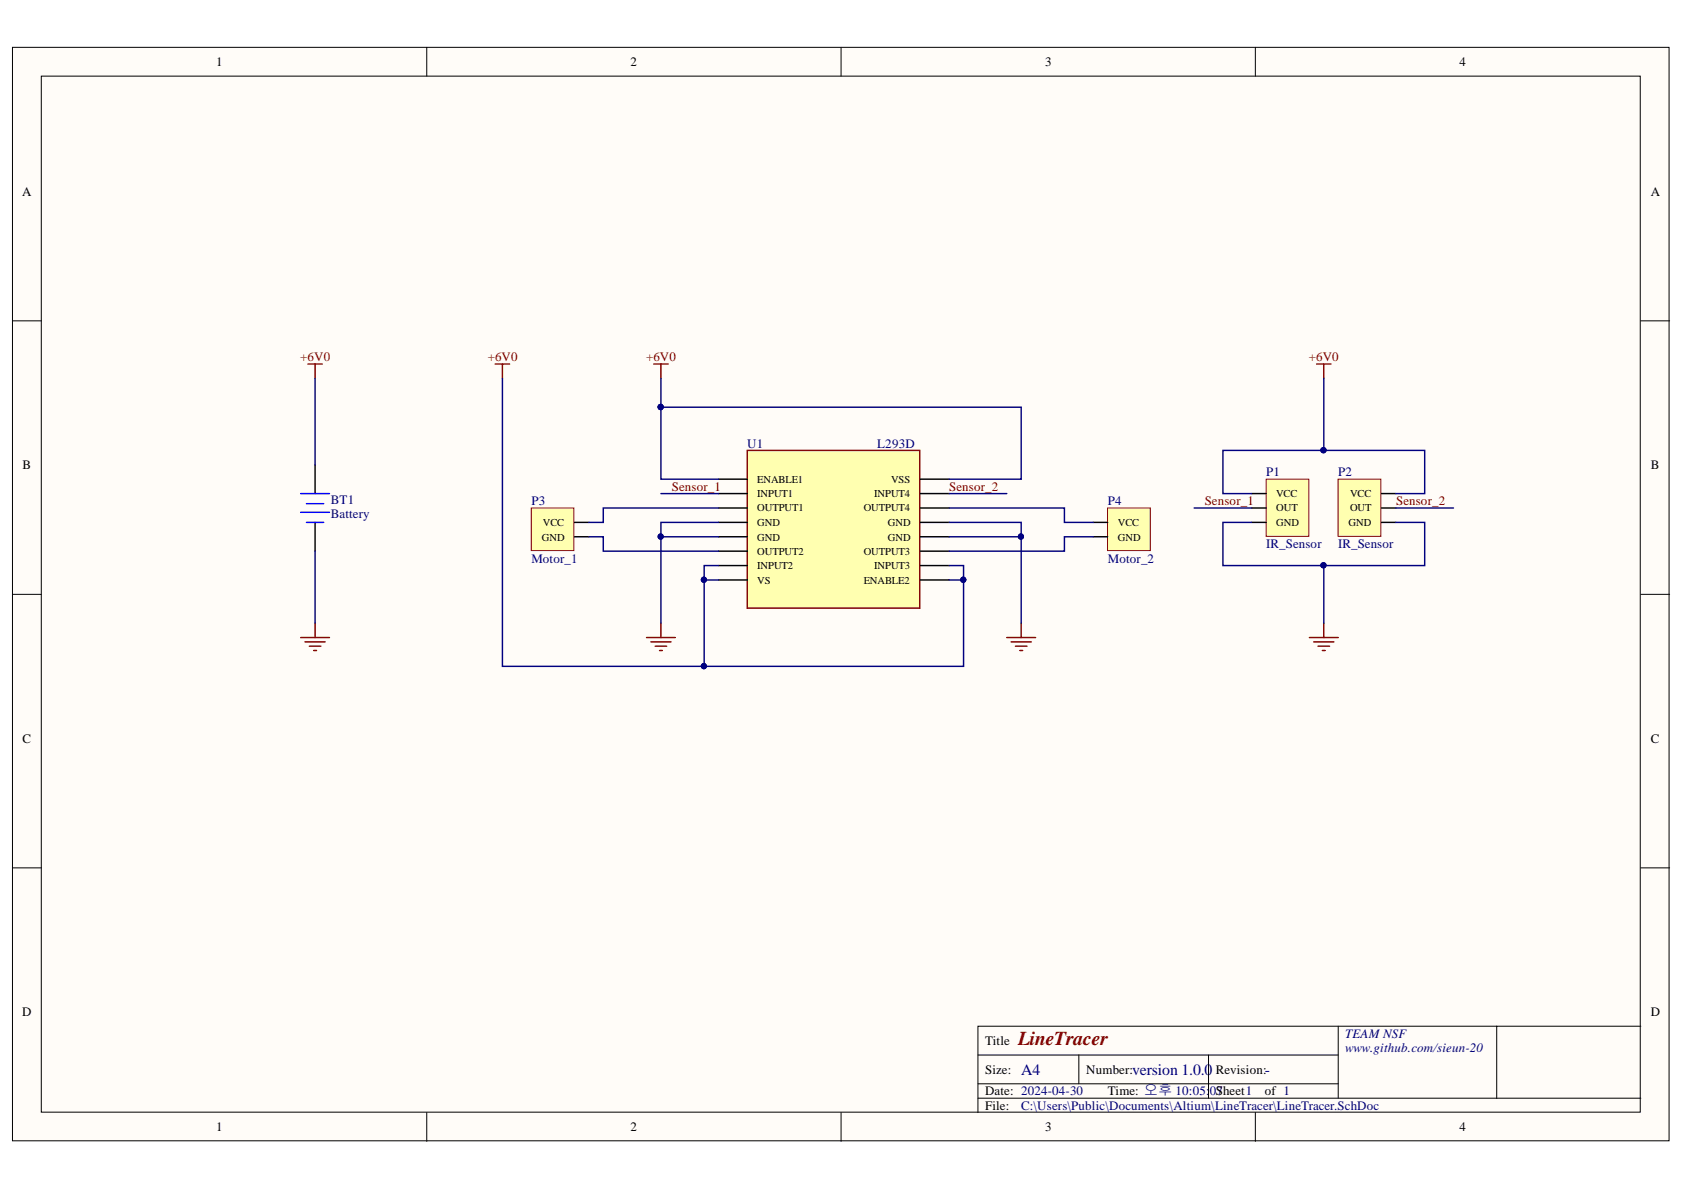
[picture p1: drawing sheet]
<svg xmlns="http://www.w3.org/2000/svg" width="297mm" height="210mm" viewBox="0 0 297 210" stroke-linecap="round" stroke-linejoin="round" font-family="sans-serif">
<g fill="#fffcf8" stroke="#000" stroke-width=".18">
<path d="M2.2 8.4h292.2v192.8h-292.2z"/>
<path d="M7.3 13.4h282v182.8h-282z"/>
</g>
<g fill="none" stroke="#000" stroke-width=".18">
<path d="M75.3 8.4v5M148.4 8.4v5M221.4 8.4v5M2.2 56.6h5.1M289.4 56.6h5.1M2.2 104.8h5.1M289.4 104.8h5.1M2.2 153.1h5.1M289.4 153.1h5.1M75.3 196.2v5.1M148.4 196.2v5.1M172.5 186.1h63.5"/>
<path d="M172.5 193.7h116.9M172.5 191.2h63.5M190.3 186.1v5.1M213.2 186.1v7.6M221.4 196.2v5.1M236 181v12.7M264 181h-91.5v15.2M289.4 181h-25.4v12.7"/>
</g>
<path d="M131.8 79.4h30.4v27.9h-30.4z" fill="#ffffb0" stroke="#800000" stroke-width=".25"/>
<g fill="none" stroke="#000" stroke-width=".25">
<path d="M55.6 82v5.1M55.6 92.1v5.1M126.7 84.5h5.1M126.7 87.1h5.1M126.7 99.8h5.1M126.7 89.6h5.1M126.7 97.2h5.1M126.7 92.1h5.1M126.7 94.7h5.1M162.3 84.5h5.1M162.3 87.1h5.1M162.3 99.8h5.1"/>
<path d="M162.3 89.6h5.1M162.3 97.2h5.1M162.3 92.1h5.1M162.3 94.7h5.1M126.7 102.3h5.1M162.3 102.3h5.1"/>
</g>
<g fill="none" stroke="#800000" stroke-width=".25">
<path d="M54.3 64.2h2.5M55.6 64.2v2.6M87.4 64.2h2.5M88.6 64.2v2.6M115.3 64.2h2.6M116.6 64.2v2.6M53 112.5h5.1M53.8 113.2h3.6M54.6 114h2M55.3 114.7h.5M55.6 109.9v2.6M114 112.5h5.1"/>
<path d="M114.8 113.2h3.6M115.6 114h2M116.3 114.7h.5M116.6 109.9v2.6M177.6 112.5h5.1M178.3 113.2h3.6M179.1 114h2M179.9 114.7h.5M180.1 109.9v2.6"/>
</g>
<path d="M53 90.4h5.1M53 87.1h5.1M54.1 88.8h3M54.1 92.1h3" fill="none" stroke="#00f" stroke-width=".25"/>
<path d="M223.3 84.5h7.6v10.1h-7.6z" fill="#ffffb0" stroke="#800000" stroke-width=".18"/>
<path d="M220.8 87.1h2.5M220.8 89.6h2.5M220.8 92.1h2.5" fill="none" stroke="#000" stroke-width=".25"/>
<path d="M236 84.5h7.6v10.1h-7.6z" fill="#ffffb0" stroke="#800000" stroke-width=".18"/>
<path d="M243.7 87.1h2.5M243.7 89.6h2.5M243.7 92.1h2.5" fill="none" stroke="#000" stroke-width=".25"/>
<path d="M232.2 64.2h2.6M233.5 64.2v2.6M231 112.5h5M231.7 113.2h3.6M232.5 114h2M233.3 114.7h.5M233.5 109.9v2.6" fill="none" stroke="#800000" stroke-width=".25"/>
<path d="M93.7 89.6h7.5v7.5h-7.5z" fill="#ffffb0" stroke="#800000" stroke-width=".18"/>
<path d="M101.3 92.1h2.6M101.3 94.7h2.6" fill="none" stroke="#000" stroke-width=".25"/>
<path d="M195.4 89.6h7.5v7.5h-7.5z" fill="#ffffb0" stroke="#800000" stroke-width=".18"/>
<path d="M192.8 92.1h2.6M192.8 94.7h2.6" fill="none" stroke="#000" stroke-width=".25"/>
<g fill="none" stroke="#000080" stroke-width=".25">
<path d="M55.6 66.8v15.2M88.6 66.8v50.7h35.6M116.6 71.8v12.7h10.1M116.6 71.8h63.5v12.7h-12.7M116.6 66.8v5M233.5 66.8v12.6M55.6 97.2v12.7M103.9 94.7h2.5v2.5h20.3M116.6 94.7v15.2M116.6 87.1h10.1M126.7 92.1h-10.1v2.6h10.1M126.7 99.8h-2.5v2.5"/>
<path d="M126.7 89.6h-20.3v2.5h-2.5M167.4 99.8h2.6v2.5M167.4 89.6h20.4v2.5h5M167.4 92.1h12.7v17.8M167.4 94.7h12.7M167.4 87.1h10.2M192.8 94.7h-5v2.5h-20.4M210.6 89.6h10.2M220.8 92.1h-5.1v7.7h35.6v-7.7h-5.1M220.8 87.1h-5.1v-7.7h35.6v7.7h-5.1M233.5 99.8v10.1M246.2 89.6h10.2"/>
<path d="M126.7 102.3h-2.5v15.2h45.8v-15.2h-2.6"/>
</g>
<g fill="#000080" stroke="#000080" stroke-width=".18">
<circle cx="116.5" cy="94.6" r=".46"/>
<circle cx="180.1" cy="94.6" r=".46"/>
<circle cx="116.5" cy="71.8" r=".46"/>
<circle cx="124.1" cy="102.3" r=".46"/>
<circle cx="124.1" cy="117.5" r=".46"/>
<circle cx="169.9" cy="102.3" r=".46"/>
<circle cx="233.4" cy="99.7" r=".46"/>
<circle cx="233.4" cy="79.4" r=".47"/>
</g>
<text font-size="3.5" fill="#800000" x="179.6" y="184.3">LineTracer</text>
<g font-size="2.8" fill="#000080">
<text x="180.1" y="189.6">A4</text>
<text x="199.7" y="189.6">version 1.0.0</text>
<text x="223.1" y="189.6">-</text>
</g>
<g font-size="2.3">
<text x="38.2" y="11.7">1</text>
<text x="111.2" y="11.7">2</text>
<text x="184.3" y="11.7">3</text>
<text x="257.4" y="11.7">4</text>
<text x="3.9" y="34.5">A</text>
<text x="291.2" y="34.5">A</text>
<text x="4" y="82.7">B</text>
<text x="291.2" y="82.7">B</text>
<text x="4" y="131">C</text>
<text x="291.2" y="131">C</text>
<text x="3.9" y="179.3">D</text>
<text x="291.2" y="179.3">D</text>
<text x="173.8" y="184.3">Title</text>
<text x="173.8" y="189.4">Size:</text>
<text x="191.6" y="189.4">Number:</text>
<text x="214.4" y="189.4">Revision:</text>
<text x="173.8" y="193.2">Date: 2024-04-30</text>
<text x="173.8" y="195.7">File:</text>
<text x="195.4" y="193.2">Time: 오후 10:05:</text>
<text x="223.1" y="193.2">of 1</text>
<text x="38.2" y="199.6">1</text>
<text x="111.2" y="199.6">2</text>
<text x="184.3" y="199.6">3</text>
<text x="257.4" y="199.6">4</text>
</g>
<g font-size="2.3" fill="#800000">
<text x="53" y="63.7">+6V0</text>
<text x="86" y="63.7">+6V0</text>
<text x="113.9" y="63.7">+6V0</text>
<text x="230.9" y="63.7">+6V0</text>
<text x="118.5" y="86.5">Sensor_1</text>
<text x="167.4" y="86.5">Sensor_2</text>
<text x="212.5" y="89.1">Sensor_1</text>
<text x="246.3" y="89.1">Sensor_2</text>
</g>
<g font-size="2.3" fill="#000080">
<text x="131.8" y="78.9">U1</text>
<text x="154.7" y="78.9">L293D</text>
<text x="58.4" y="88.8">BT1</text>
<text x="93.7" y="89.1">P3</text>
<text x="195.4" y="89.1">P4</text>
<text x="223.3" y="84">P1</text>
<text x="236" y="84">P2</text>
<text x="58.4" y="91.4">Battery</text>
<text x="93.7" y="99.2">Motor_1</text>
<text x="195.4" y="99.2">Motor_2</text>
<text x="223.3" y="96.7">IR_Sensor</text>
<text x="236" y="96.7">IR_Sensor</text>
<text x="237.3" y="183.1">TEAM NSF</text>
<text x="237.3" y="185.6">www.github.com/sieun-20</text>
<text x="180.1" y="195.7">C:\Users\Public\Documents\Altium\LineTracer\LineTracer.SchDoc</text>
<text x="213.4" y="193.2">0Sheet1</text>
<text x="214.6" y="193.2">7</text>
</g>
<g font-size="1.9">
<text x="133.6" y="85.1">ENABLE1</text>
<text x="133.6" y="87.6">INPUT1</text>
<text x="154.2" y="87.6">INPUT4</text>
<text x="157.2" y="85.1">VSS</text>
<text x="225.1" y="87.6">VCC</text>
<text x="238.1" y="87.6">VCC</text>
<text x="95.6" y="95.3">GND</text>
<text x="95.8" y="92.7">VCC</text>
<text x="133.6" y="90.2">OUTPUT1</text>
<text x="133.6" y="92.7">GND</text>
<text x="133.6" y="95.3">GND</text>
<text x="152.4" y="90.2">OUTPUT4</text>
<text x="156.6" y="95.3">GND</text>
<text x="156.6" y="92.7">GND</text>
<text x="197.2" y="92.7">VCC</text>
<text x="197.2" y="95.3">GND</text>
<text x="225.1" y="90.2">OUT</text>
<text x="225.1" y="92.7">GND</text>
<text x="237.9" y="92.7">GND</text>
<text x="238.1" y="90.2">OUT</text>
<text x="133.6" y="100.4">INPUT2</text>
<text x="133.6" y="97.9">OUTPUT2</text>
<text x="152.4" y="97.9">OUTPUT3</text>
<text x="154.2" y="100.4">INPUT3</text>
<text x="133.6" y="102.9">VS</text>
<text x="152.4" y="102.9">ENABLE2</text>
</g>
</svg>
